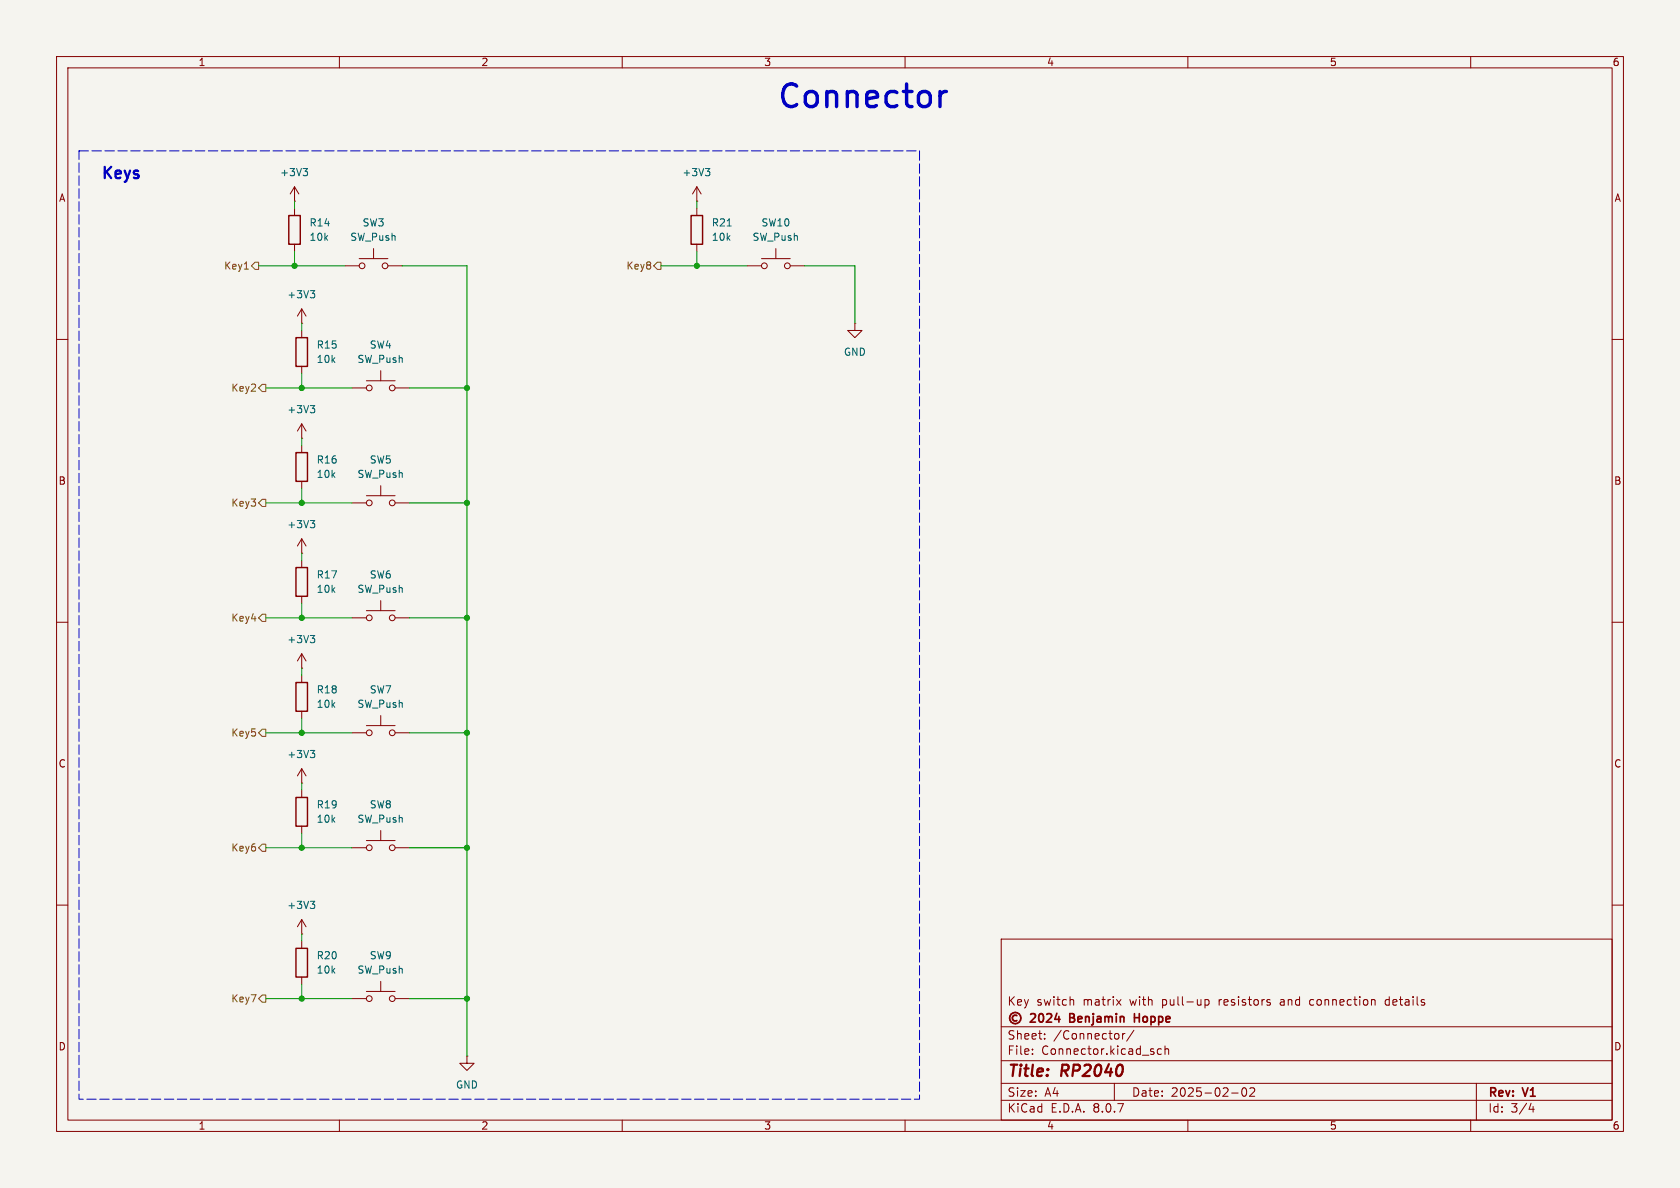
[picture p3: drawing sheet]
<svg xmlns="http://www.w3.org/2000/svg" width="297mm" height="210mm" viewBox="0 0 297 210" stroke-linecap="round" stroke-linejoin="round" font-family="sans-serif">
<path d="M0 0h297v210h-297z" fill="#f5f4ef" stroke="#f5f4ef" stroke-width=".18"/>
<g fill="none" stroke="#840000" stroke-width=".18">
<path d="M10 10h277v190h-277zM12 12h273v186h-273zM60 10v2M110 10v2M160 10v2M210 10v2M260 10v2M52.1 35.6h.1M52.1 33v2.6M52.1 36.8v1.3M52.1 33l-.8 1.3M52.1 33l.7 1.3"/>
<path d="M123.2 35.6h.1M123.2 33v2.6M123.2 36.8v1.3M123.2 33l-.8 1.3M123.2 33l.8 1.3M52.1 43.2v1.3M53.3 57.2h.1M53.3 54.6v2.6M53.3 58.4v1.3M53.3 54.6l-.7 1.3M53.3 54.6l.8 1.3M61 47h2.5"/>
<path d="M63.5 45.7h5.1M66 43.9v1.8M68.6 47h2.5M123.2 43.2v1.3M132.1 47h2.5M134.6 45.7h5.1M137.2 43.9v1.8M139.7 47h2.5M151.1 57.2v1.2h1.3l-1.3 1.3-1.2-1.3h1.2M151.1 57.2h.1M10 60h2M53.3 77.5h.1"/>
<path d="M53.3 64.8v1.2M53.3 74.9v2.6M53.3 78.7v1.3M53.3 74.9l-.7 1.3M53.3 74.9l.8 1.3M62.2 68.6h2.6M64.8 67.3h5M67.3 65.5v1.8M69.8 68.6h2.6M285 60h2M53.3 97.8h.1M53.3 85.1v1.3"/>
<path d="M53.3 95.3v2.5M53.3 99.1v1.2M53.3 95.3l-.7 1.2M53.3 95.3l.8 1.2M62.2 88.9h2.6M64.8 87.6h5M67.3 85.9v1.7M69.8 88.9h2.6M10 110h2M53.3 118.1h.1M53.3 105.4v1.3M53.3 115.6v2.5"/>
<path d="M53.3 119.4v1.3M53.3 115.6l-.7 1.2M53.3 115.6l.8 1.2M62.2 109.2h2.6M64.8 108h5M67.3 106.2v1.8M69.8 109.2h2.6M285 110h2M53.3 138.4h.1M53.3 125.7v1.3M53.3 135.9v2.5M53.3 139.7v1.3"/>
<path d="M53.3 135.9l-.7 1.3M53.3 135.9l.8 1.3M62.2 129.5h2.6M64.8 128.3h5M67.3 126.5v1.8M69.8 129.5h2.6M53.3 146.1v1.2M62.2 149.9h2.6M64.8 148.6h5M67.3 146.8v1.8M69.8 149.9h2.6M10 160h2"/>
<path d="M53.3 165.1h.1M53.3 162.6v2.5M53.3 166.4v1.2M53.3 172.7v1.3M53.3 162.6l-.7 1.2M53.3 162.6l.8 1.2M62.2 176.5h2.6M64.8 175.3h5M67.3 173.5v1.8M69.8 176.5h2.6M177 166h108v32h-108zM189.6 176.7l.2 .2v.8"/>
<path d="M197.4 176.7l.8 1M198.2 176.7l-.8 1M213 176.7v1.5M213 176.8l.5-.1 .2 .3v.4l-.1 .2h-.6M224.4 177.2l.2 .2-.2 .3M224.4 176.7l.1 .1M231.6 176.8v.8M242.9 176.7l.2 .2v.8M245.2 176.7l-.3 .3v.4l.3 .3M285 160h2M60 198v2M82.5 186.7v1.3h1.3l-1.3 1.2-1.2-1.2h1.2"/>
<path d="M82.5 186.7h.1M110 198v2M160 198v2M177 194.5h108M177 191.5h108M177 187.5h108M177 181.5h108M182.5 186.3v.1M182.5 185.5v.1M184.7 183.6v.1M184.7 182.8v.1M197 191.5v3"/>
<path d="M197.7 182.8v.8M198.5 182.7v1M198.9 182.7l-.3 .1-.1 .2M200.5 182.1l-1.3 2M205.3 185.5l-.4-.1-.3 .3v.4l.1 .2h.6M206 185.5l.2-.1 .3 .1 .1 .9M206 184.9v1.5M210 198v2M217.7 193.2h1.2M219.7 192.4l.2-.1a.81 .81 0 0 1 .6 .6 .81 .81 0 0 1-.3 .8l-.2 .1a.81 .81 0 0 1-.3-1.4zM221 192.4l.5-.1 .2 .1 .1 .3-.9 1.1h.9M260 198v2"/>
<path d="M261 191.5v6.5M270.7 195l-.4 1.1h.9M271 195.6v1"/>
<circle cx="64" cy="47" r=".51"/>
<circle cx="68.1" cy="47" r=".51"/>
<circle cx="135.1" cy="47" r=".51"/>
<circle cx="139.2" cy="47" r=".51"/>
<circle cx="65.3" cy="68.6" r=".51"/>
<circle cx="69.3" cy="68.6" r=".51"/>
<circle cx="65.3" cy="88.9" r=".51"/>
<circle cx="69.3" cy="88.9" r=".51"/>
<circle cx="65.3" cy="109.2" r=".51"/>
<circle cx="69.3" cy="109.2" r=".51"/>
<circle cx="65.3" cy="129.5" r=".51"/>
<circle cx="69.3" cy="129.5" r=".51"/>
<circle cx="65.3" cy="149.9" r=".51"/>
<circle cx="69.3" cy="149.9" r=".51"/>
<circle cx="65.3" cy="176.5" r=".51"/>
<circle cx="69.3" cy="176.5" r=".51"/>
</g>
<path d="M179.1 179a1 1 0 0 0-.4 1.6 1 1 0 0 0 1.6 0 1 1 0 0 0-.5-1.6M179.8 179.5a.52 .52 0 0 0-.8 .5 .52 .52 0 0 0 .8 .4M182.2 179.3l.6-.1 .2 .1 .1 .3-1 1.1h1M183.8 179.3l.2-.1a.81 .81 0 0 1 .6 .6 .81 .81 0 0 1-.3 .8l-.2 .1a.81 .81 0 0 1-.3-1.4zM185.1 179.3l.5-.1 .2 .1 .1 .3-.9 1.1h.9M186.8 179.1l-.3 1.1h.9M187.2 179.7v1M189.1 179.9h.5M189.6 179.2h-.5v1.5h.6M200.6 179.9h.8M200.6 179.2v1.5" fill="none" stroke="#840000" stroke-width=".3"/>
<path d="M51.1 38.1h2v5.1h-2zM122.2 38.1h2v5.1h-2zM52.3 59.7h2.1v5.1h-2.1zM52.3 80h2.1v5.1h-2.1zM52.3 100.3h2.1v5.1h-2.1zM52.3 120.7h2.1v5h-2.1zM52.3 141h2.1v5.1h-2.1zM52.3 167.6h2.1v5.1h-2.1z" fill="none" stroke="#840000" stroke-width=".25"/>
<g fill="none" stroke="#006464" stroke-width=".18">
<path d="M53.6 29.8h.8l-.5 .5M54.1 30.3l.3 .2v.3l-.3 .3M124.7 29.8h.8l-.4 .5M125.2 30.3l.3 .2v.3l-.3 .3M128.6 39.9h.7M54.9 51.4h.7l-.4 .5M55.4 51.9l.2 .2v.3l-.2 .2M54.9 71.7h.7l-.4 .5M55.4 72.2l.2 .2v.3l-.2 .3M54.9 92h.7l-.4 .5M55.4 92.5l.2 .2v.3l-.2 .3M54.9 112.3h.7l-.4 .5"/>
<path d="M55.4 112.8l.2 .3v.3l-.2 .2M54.9 132.7h.7l-.4 .4M55.4 133.1l.2 .3v.3l-.2 .2M54.9 159.3h.7l-.4 .5M55.4 159.8l.2 .3v.3l-.2 .2"/>
</g>
<path d="M43.2 47.6h.7M44.4 47l.7-.6h.6v1.2h-.6zM116.2 46.4h.6v1.2h-.6l-.6-.6zM46.4 67.9h.6v1.3h-.6l-.7-.6zM46.4 88.3h.6v1.2h-.6l-.7-.6zM46.4 108.6h.6v1.3h-.6l-.7-.7zM46.4 128.9h.6v1.3h-.6l-.7-.7zM46.4 149.2h.6v1.3h-.6l-.7-.6zM46.4 175.9h.6v1.3h-.6l-.7-.7z" fill="none" stroke="#725600" stroke-width=".18"/>
<path d="M167.3 16.2h-.4l-.3 .2" fill="none" stroke="#0000c2" stroke-width=".6"/>
<path d="M14 26.7h148.6v167.6h-148.6z" fill="none" stroke="#0000c2" stroke-width=".18" stroke-dasharray="1.7 .6"/>
<g fill="none" stroke="#009600" stroke-width=".18">
<path d="M52.1 35.6v1.2M123.2 35.6v1.2M45.7 47h15.3M52.1 44.5v2.5M53.3 57.2v1.2M116.8 47h15.3M123.2 44.5v2.5M47 68.6h15.2M53.3 66v2.6M53.3 77.5v1.2M47 88.9h15.2M53.3 86.4v2.5"/>
<path d="M53.3 97.8v1.3M47 109.2h15.2M53.3 106.7v2.5M53.3 118.1v1.3M47 129.5h15.2M53.3 127v2.5M53.3 138.4v1.3M47 149.9h15.2M53.3 147.3v2.6M47 176.5h15.2M53.3 165.1v1.3M53.3 174v2.5"/>
</g>
<path d="M71.1 47h11.4v139.7M142.2 47h8.9v10.2M72.4 68.6h10.1M72.4 88.9h10.1M72.4 109.2h10.1M72.4 129.5h10.1M72.4 149.9h10.1M72.4 176.5h10.1" fill="none" stroke="#009600" stroke-width=".2"/>
<g fill="#009600" stroke="#009600" stroke-width=".18">
<circle cx="82.5" cy="109.2" r=".46"/>
<circle cx="82.5" cy="176.5" r=".46"/>
<circle cx="82.5" cy="149.9" r=".46"/>
<circle cx="53.3" cy="129.5" r=".46"/>
<circle cx="53.3" cy="176.5" r=".46"/>
<circle cx="53.3" cy="149.9" r=".46"/>
<circle cx="82.5" cy="129.5" r=".46"/>
<circle cx="53.3" cy="109.2" r=".46"/>
<circle cx="123.2" cy="47" r=".46"/>
<circle cx="82.5" cy="68.6" r=".46"/>
<circle cx="82.5" cy="88.9" r=".46"/>
<circle cx="53.3" cy="68.6" r=".46"/>
<circle cx="52.1" cy="47" r=".46"/>
<circle cx="53.3" cy="88.9" r=".46"/>
</g>
<text font-size="5.6" fill="#0000c2" x="137.1" y="19.9">Connector</text>
<text font-size="2.8" fill="#0000c2" x="17.8" y="31.8">Keys</text>
<g font-size="2.8" fill="#840000">
<text x="178" y="190.9">Title:</text>
<text x="187.7" y="190.9">RP2040</text>
</g>
<g font-size="2.1" fill="#840000">
<text x="178" y="178">Key</text>
<text x="183.2" y="178">switch</text>
<text x="191.5" y="178">matrix</text>
<text x="199.9" y="178">with</text>
<text x="205.7" y="178">pull-up</text>
<text x="215.9" y="178">resistors</text>
<text x="226.9" y="178">and</text>
<text x="232.2" y="178">connection</text>
<text x="245.8" y="178">details</text>
<text x="178" y="184">Sheet:</text>
<text x="186.2" y="184">/Connector/</text>
<text x="189.8" y="181.2">Benjamin</text>
<text x="201.8" y="181.2">Hoppe</text>
<text x="178" y="186.7">File:</text>
<text x="184.1" y="186.7">Connector.kicad_sch</text>
<text x="178" y="196.9">KiCad</text>
<text x="178" y="194.1">Size:</text>
<text x="184.7" y="194.1">A4</text>
<text x="185.7" y="196.9">E.D.A.</text>
<text x="193.3" y="196.9">8.0.7</text>
<text x="200" y="194.1">Date:</text>
<text x="207" y="194.1">2025-02-02</text>
<text x="263" y="194.3">Rev:</text>
<text x="263" y="196.9">Id:</text>
<text x="267.1" y="196.9">3/4</text>
<text x="269.4" y="194.3">V1</text>
</g>
<g font-size="1.8" fill="#840000">
<text x="35" y="11.9">1</text>
<text x="85" y="11.9">2</text>
<text x="135" y="11.9">3</text>
<text x="185" y="11.9">4</text>
<text x="235" y="11.9">5</text>
<text x="285" y="11.9">6</text>
<text x="10.3" y="35.9">A</text>
<text x="285.3" y="35.9">A</text>
<text x="10.3" y="85.9">B</text>
<text x="285.3" y="85.9">B</text>
<text x="10.3" y="135.9">C</text>
<text x="285.3" y="135.9">C</text>
<text x="10.3" y="185.9">D</text>
<text x="285.3" y="185.9">D</text>
<text x="35" y="199.9">1</text>
<text x="85" y="199.9">2</text>
<text x="135" y="199.9">3</text>
<text x="185" y="199.9">4</text>
<text x="235" y="199.9">5</text>
<text x="285" y="199.9">6</text>
</g>
<g font-size="1.8" fill="#006464">
<text x="49.4" y="31.3">+3V3</text>
<text x="120.5" y="31.3">+3V3</text>
<text x="54.6" y="40.2">R14</text>
<text x="64" y="40.2">SW3</text>
<text x="125.7" y="40.2">R21</text>
<text x="134.5" y="40.2">SW10</text>
<text x="54.6" y="42.8">10k</text>
<text x="61.8" y="42.8">SW_Push</text>
<text x="125.7" y="42.8">10k</text>
<text x="132.9" y="42.8">SW_Push</text>
<text x="50.7" y="52.9">+3V3</text>
<text x="55.9" y="64.4">10k</text>
<text x="55.9" y="61.8">R15</text>
<text x="63.1" y="64.4">SW_Push</text>
<text x="65.3" y="61.8">SW4</text>
<text x="149.1" y="63.1">GND</text>
<text x="50.7" y="73.3">+3V3</text>
<text x="55.9" y="82.1">R16</text>
<text x="65.3" y="82.1">SW5</text>
<text x="55.9" y="84.7">10k</text>
<text x="63.1" y="84.7">SW_Push</text>
<text x="50.7" y="93.6">+3V3</text>
<text x="55.9" y="105">10k</text>
<text x="55.9" y="102.5">R17</text>
<text x="63.1" y="105">SW_Push</text>
<text x="65.3" y="102.5">SW6</text>
<text x="50.7" y="113.9">+3V3</text>
<text x="55.9" y="125.3">10k</text>
<text x="55.9" y="122.8">R18</text>
<text x="63.1" y="125.3">SW_Push</text>
<text x="65.3" y="122.8">SW7</text>
<text x="50.7" y="134.2">+3V3</text>
<text x="55.9" y="143.1">R19</text>
<text x="65.3" y="143.1">SW8</text>
<text x="55.9" y="145.6">10k</text>
<text x="63.1" y="145.6">SW_Push</text>
<text x="50.7" y="160.9">+3V3</text>
<text x="55.9" y="172.3">10k</text>
<text x="55.9" y="169.8">R20</text>
<text x="63.1" y="172.3">SW_Push</text>
<text x="65.3" y="169.8">SW9</text>
<text x="80.5" y="192.6">GND</text>
</g>
<g font-size="1.8" fill="#725600">
<text x="39.5" y="47.9">Key1</text>
<text x="110.6" y="47.9">Key8</text>
<text x="40.8" y="69.4">Key2</text>
<text x="40.8" y="89.8">Key3</text>
<text x="40.8" y="110.1">Key4</text>
<text x="40.8" y="130.4">Key5</text>
<text x="40.8" y="150.7">Key6</text>
<text x="40.8" y="177.4">Key7</text>
</g>
</svg>
